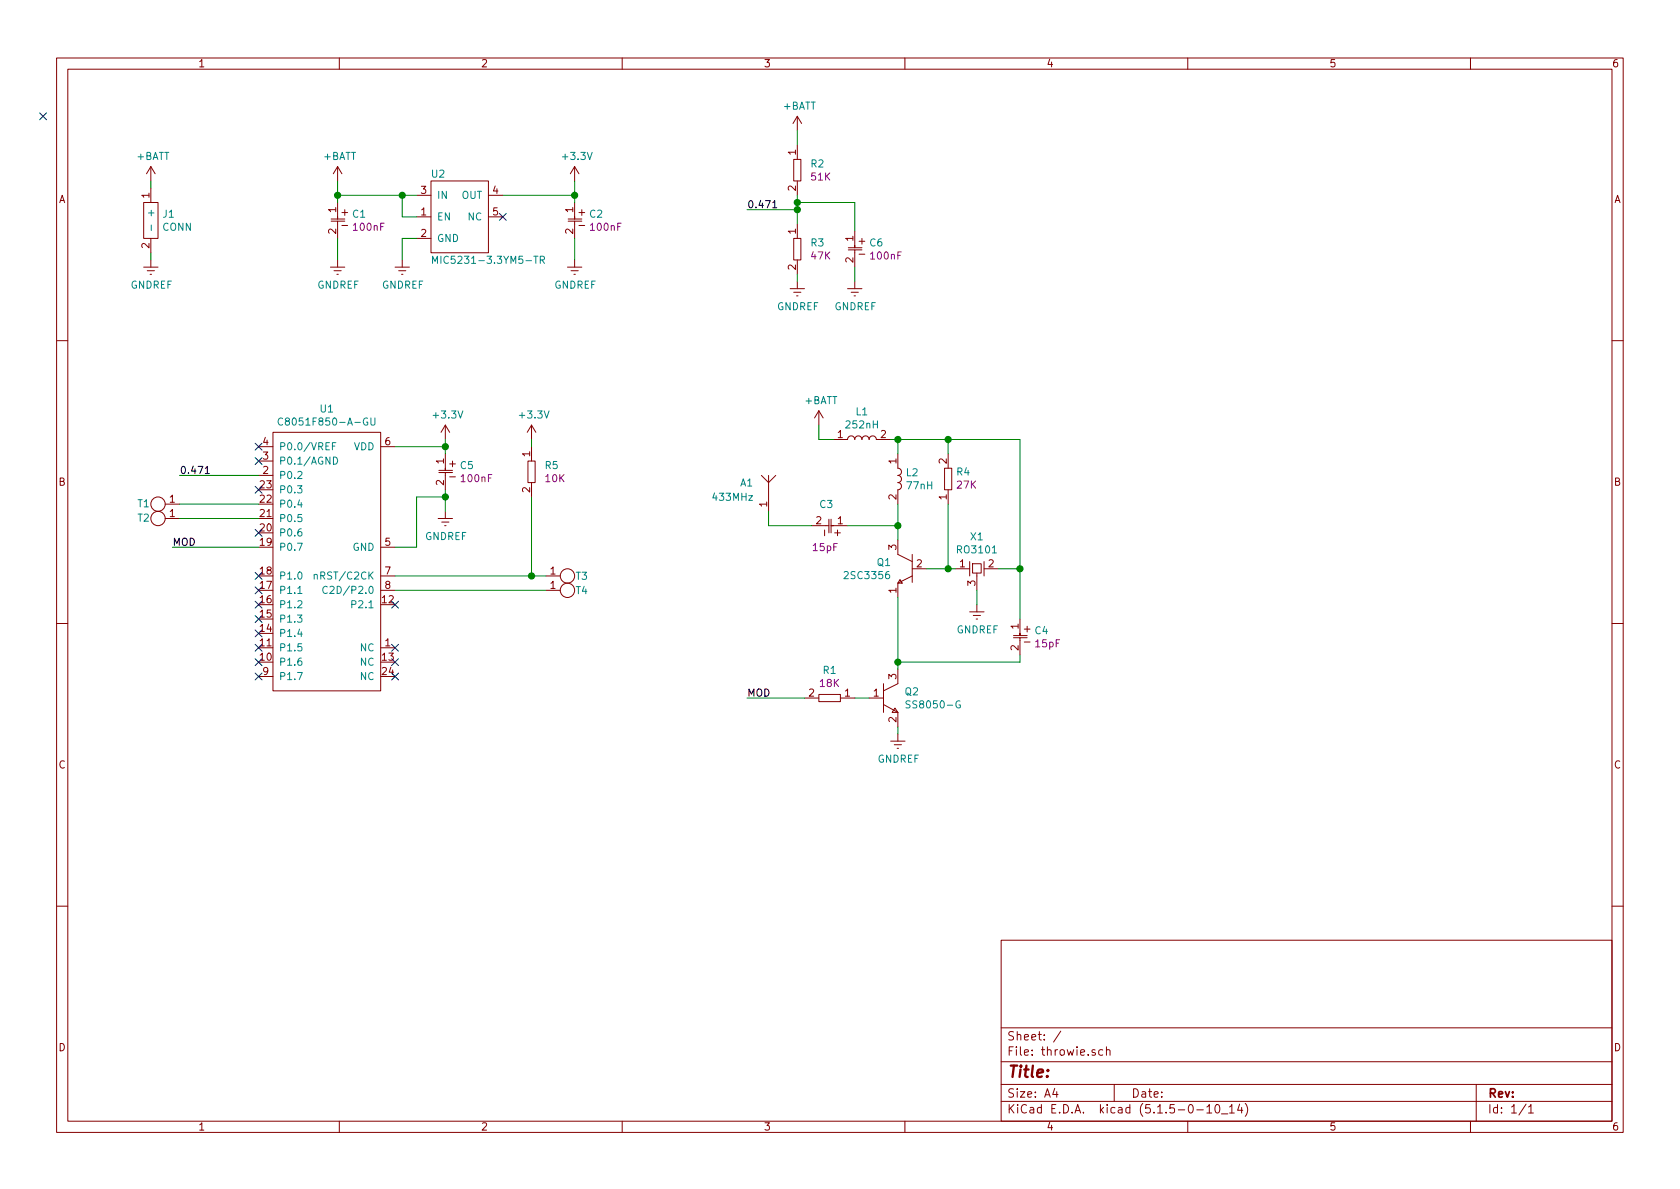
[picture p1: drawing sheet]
EESchema Schematic File Version 4
EELAYER 30 0
EELAYER END
$Descr A4 11693 8268
encoding utf-8
Sheet 1 1
Title ""
Date ""
Rev ""
Comp ""
Comment1 ""
Comment2 ""
Comment3 ""
Comment4 ""
$EndDescr
$Comp
L throwie:C8051F850-A-GU U1
U 1 1
P 1750 3000
F 0 "U1" H 2275 3165 50  0000 C CNN
F 1 "C8051F850-A-GU" H 2275 3074 50  0000 C CNN
F 2 "throwie:C8051F850-A-GU" H 1800 2900 50  0001 C CNN
F 3 "" H 1800 2900 50  0001 C CNN
	1    1750 3000
	1    0    0    -1  
$EndComp
$Comp
L throwie:RES_0603 R5
U 1 1
P 3700 3100
F 0 "R5" V 3829 3188 50  0000 L CNN
F 1 "RES_0603" V 3875 3188 50  0001 L CNN
F 2 "throwie:0603" H 3700 3100 50  0001 C CNN
F 3 "" H 3700 3100 50  0001 C CNN
F 4 "10K" V 3920 3188 50  0000 L CNN "Resistance"
	1    3700 3100
	0    1    1    0   
$EndComp
$Comp
L power:+3.3V #PWR0101
U 1 1
P 3100 3050
F 0 "#PWR0101" H 3100 2900 50  0001 C CNN
F 1 "+3.3V" H 3115 3223 50  0000 C CNN
F 2 "" H 3100 3050 50  0001 C CNN
F 3 "" H 3100 3050 50  0001 C CNN
	1    3100 3050
	1    0    0    -1  
$EndComp
$Comp
L power:GNDREF #PWR0102
U 1 1
P 3100 3550
F 0 "#PWR0102" H 3100 3300 50  0001 C CNN
F 1 "GNDREF" H 3105 3377 50  0000 C CNN
F 2 "" H 3100 3550 50  0001 C CNN
F 3 "" H 3100 3550 50  0001 C CNN
	1    3100 3550
	1    0    0    -1  
$EndComp
$Comp
L throwie:CAP_0603 C5
U 1 1
P 3100 3150
F 0 "C5" H 3198 3071 50  0000 L CNN
F 1 "CAP_0603" H 3198 3025 50  0001 L CNN
F 2 "throwie:0603" H 3100 3150 50  0001 C CNN
F 3 "" H 3100 3150 50  0001 C CNN
F 4 "100nF" H 3198 2980 50  0000 L CNN "Capacitance"
	1    3100 3150
	1    0    0    -1  
$EndComp
Wire Wire Line
	3100 3050 3100 3100
Wire Wire Line
	2750 3100 3100 3100
Connection ~ 3100 3100
Wire Wire Line
	3100 3100 3100 3150
NoConn ~ 2750 4200
NoConn ~ 2750 4500
NoConn ~ 2750 4600
NoConn ~ 2750 4700
$Comp
L power:+3.3V #PWR0103
U 1 1
P 3700 3050
F 0 "#PWR0103" H 3700 2900 50  0001 C CNN
F 1 "+3.3V" H 3715 3223 50  0000 C CNN
F 2 "" H 3700 3050 50  0001 C CNN
F 3 "" H 3700 3050 50  0001 C CNN
	1    3700 3050
	1    0    0    -1  
$EndComp
$Comp
L throwie:TestPoints T4
U 1 1
P 3800 4100
F 0 "T4" H 4050 4100 50  0000 C CNN
F 1 "TestPoints" H 3700 3850 50  0001 C CNN
F 2 "throwie:TestPoint" H 3800 4100 50  0001 C CNN
F 3 "" H 3800 4100 50  0001 C CNN
	1    3800 4100
	1    0    0    -1  
$EndComp
Wire Wire Line
	3100 3550 3100 3450
Wire Wire Line
	2750 3800 2900 3800
Wire Wire Line
	2900 3800 2900 3450
Wire Wire Line
	2900 3450 3100 3450
Connection ~ 3100 3450
Wire Wire Line
	3100 3450 3100 3400
Wire Wire Line
	3700 3100 3700 3050
Wire Wire Line
	3700 3450 3700 4000
Wire Wire Line
	2750 4000 3700 4000
$Comp
L throwie:TestPoints T3
U 1 1
P 3800 4000
F 0 "T3" H 4050 4000 50  0000 C CNN
F 1 "TestPoints" H 3700 3750 50  0001 C CNN
F 2 "throwie:TestPoint" H 3800 4000 50  0001 C CNN
F 3 "" H 3800 4000 50  0001 C CNN
	1    3800 4000
	1    0    0    -1  
$EndComp
Wire Wire Line
	3800 4000 3700 4000
Connection ~ 3700 4000
Wire Wire Line
	2750 4100 3800 4100
$Comp
L throwie:MIC5231-3.3YM5-TR U2
U 1 1
P 3000 1350
F 0 "U2" H 3050 1500 50  0000 C CNN
F 1 "MIC5231-3.3YM5-TR" H 3400 900 50  0000 C CNN
F 2 "throwie:MIC5231" H 3000 1350 50  0001 C CNN
F 3 "" H 3000 1350 50  0001 C CNN
	1    3000 1350
	1    0    0    -1  
$EndComp
$Comp
L throwie:CAP_0603 C1
U 1 1
P 2350 1400
F 0 "C1" H 2448 1321 50  0000 L CNN
F 1 "CAP_0603" H 2448 1275 50  0001 L CNN
F 2 "throwie:0603" H 2350 1400 50  0001 C CNN
F 3 "" H 2350 1400 50  0001 C CNN
F 4 "100nF" H 2448 1230 50  0000 L CNN "Capacitance"
	1    2350 1400
	1    0    0    -1  
$EndComp
$Comp
L throwie:CAP_0603 C2
U 1 1
P 4000 1400
F 0 "C2" H 4098 1321 50  0000 L CNN
F 1 "CAP_0603" H 4098 1275 50  0001 L CNN
F 2 "throwie:0603" H 4000 1400 50  0001 C CNN
F 3 "" H 4000 1400 50  0001 C CNN
F 4 "100nF" H 4098 1230 50  0000 L CNN "Capacitance"
	1    4000 1400
	1    0    0    -1  
$EndComp
$Comp
L power:GNDREF #PWR0104
U 1 1
P 2350 1800
F 0 "#PWR0104" H 2350 1550 50  0001 C CNN
F 1 "GNDREF" H 2355 1627 50  0000 C CNN
F 2 "" H 2350 1800 50  0001 C CNN
F 3 "" H 2350 1800 50  0001 C CNN
	1    2350 1800
	1    0    0    -1  
$EndComp
NoConn ~ 3500 1500
$Comp
L power:GNDREF #PWR0105
U 1 1
P 2800 1800
F 0 "#PWR0105" H 2800 1550 50  0001 C CNN
F 1 "GNDREF" H 2805 1627 50  0000 C CNN
F 2 "" H 2800 1800 50  0001 C CNN
F 3 "" H 2800 1800 50  0001 C CNN
	1    2800 1800
	1    0    0    -1  
$EndComp
Wire Wire Line
	2900 1650 2800 1650
Wire Wire Line
	2800 1650 2800 1800
Wire Wire Line
	2350 1800 2350 1650
Wire Wire Line
	2900 1350 2800 1350
Wire Wire Line
	2350 1350 2350 1400
Wire Wire Line
	2900 1500 2800 1500
Wire Wire Line
	2800 1500 2800 1350
Connection ~ 2800 1350
Wire Wire Line
	2800 1350 2350 1350
$Comp
L power:GNDREF #PWR0106
U 1 1
P 4000 1800
F 0 "#PWR0106" H 4000 1550 50  0001 C CNN
F 1 "GNDREF" H 4005 1627 50  0000 C CNN
F 2 "" H 4000 1800 50  0001 C CNN
F 3 "" H 4000 1800 50  0001 C CNN
	1    4000 1800
	1    0    0    -1  
$EndComp
Wire Wire Line
	3500 1350 4000 1350
Wire Wire Line
	4000 1350 4000 1400
Wire Wire Line
	4000 1800 4000 1650
$Comp
L power:+3.3V #PWR0107
U 1 1
P 4000 1250
F 0 "#PWR0107" H 4000 1100 50  0001 C CNN
F 1 "+3.3V" H 4015 1423 50  0000 C CNN
F 2 "" H 4000 1250 50  0001 C CNN
F 3 "" H 4000 1250 50  0001 C CNN
	1    4000 1250
	1    0    0    -1  
$EndComp
Wire Wire Line
	4000 1250 4000 1350
Connection ~ 4000 1350
$Comp
L power:+BATT #PWR0108
U 1 1
P 2350 1250
F 0 "#PWR0108" H 2350 1100 50  0001 C CNN
F 1 "+BATT" H 2365 1423 50  0000 C CNN
F 2 "" H 2350 1250 50  0001 C CNN
F 3 "" H 2350 1250 50  0001 C CNN
	1    2350 1250
	1    0    0    -1  
$EndComp
Wire Wire Line
	2350 1250 2350 1350
Connection ~ 2350 1350
$Comp
L throwie:RES_0603 R2
U 1 1
P 5550 1000
F 0 "R2" V 5679 1088 50  0000 L CNN
F 1 "RES_0603" V 5725 1088 50  0001 L CNN
F 2 "throwie:0603" H 5550 1000 50  0001 C CNN
F 3 "" H 5550 1000 50  0001 C CNN
F 4 "51K" V 5770 1088 50  0000 L CNN "Resistance"
	1    5550 1000
	0    1    1    0   
$EndComp
$Comp
L throwie:RES_0603 R3
U 1 1
P 5550 1550
F 0 "R3" V 5679 1638 50  0000 L CNN
F 1 "RES_0603" V 5725 1638 50  0001 L CNN
F 2 "throwie:0603" H 5550 1550 50  0001 C CNN
F 3 "" H 5550 1550 50  0001 C CNN
F 4 "47K" V 5770 1638 50  0000 L CNN "Resistance"
	1    5550 1550
	0    1    1    0   
$EndComp
$Comp
L power:GNDREF #PWR0109
U 1 1
P 5550 1950
F 0 "#PWR0109" H 5550 1700 50  0001 C CNN
F 1 "GNDREF" H 5555 1777 50  0000 C CNN
F 2 "" H 5550 1950 50  0001 C CNN
F 3 "" H 5550 1950 50  0001 C CNN
	1    5550 1950
	1    0    0    -1  
$EndComp
$Comp
L power:+BATT #PWR0110
U 1 1
P 5550 900
F 0 "#PWR0110" H 5550 750 50  0001 C CNN
F 1 "+BATT" H 5565 1073 50  0000 C CNN
F 2 "" H 5550 900 50  0001 C CNN
F 3 "" H 5550 900 50  0001 C CNN
	1    5550 900 
	1    0    0    -1  
$EndComp
Wire Wire Line
	5550 1000 5550 900 
Wire Wire Line
	5550 1550 5550 1450
Wire Wire Line
	5550 1950 5550 1900
$Comp
L throwie:TestPoints T1
U 1 1
P 1250 3500
F 0 "T1" H 1500 3500 50  0000 C CNN
F 1 "TestPoints" H 1150 3250 50  0001 C CNN
F 2 "throwie:TestPoint" H 1250 3500 50  0001 C CNN
F 3 "" H 1250 3500 50  0001 C CNN
	1    1250 3500
	-1   0    0    1   
$EndComp
$Comp
L throwie:TestPoints T2
U 1 1
P 1250 3600
F 0 "T2" H 1500 3600 50  0000 C CNN
F 1 "TestPoints" H 1150 3350 50  0001 C CNN
F 2 "throwie:TestPoint" H 1250 3600 50  0001 C CNN
F 3 "" H 1250 3600 50  0001 C CNN
	1    1250 3600
	-1   0    0    1   
$EndComp
Wire Wire Line
	1800 3500 1250 3500
Wire Wire Line
	1250 3600 1800 3600
$Comp
L throwie:RES_0603 R1
U 1 1
P 5950 4850
F 0 "R1" H 6125 4660 50  0000 C CNN
F 1 "RES_0603" V 6125 4938 50  0001 L CNN
F 2 "throwie:0603" H 5950 4850 50  0001 C CNN
F 3 "" H 5950 4850 50  0001 C CNN
F 4 "18K" H 6125 4751 50  0000 C CNN "Resistance"
	1    5950 4850
	-1   0    0    1   
$EndComp
$Comp
L power:GNDREF #PWR0111
U 1 1
P 6250 5100
F 0 "#PWR0111" H 6250 4850 50  0001 C CNN
F 1 "GNDREF" H 6255 4927 50  0000 C CNN
F 2 "" H 6250 5100 50  0001 C CNN
F 3 "" H 6250 5100 50  0001 C CNN
	1    6250 5100
	1    0    0    -1  
$EndComp
$Comp
L throwie:SS8050-G Q2
U 1 1
P 6150 4850
F 0 "Q2" H 6294 4896 50  0000 L CNN
F 1 "SS8050-G" H 6294 4805 50  0000 L CNN
F 2 "throwie:SS8050-G" H 6150 4850 50  0001 C CNN
F 3 "" H 6150 4850 50  0001 C CNN
	1    6150 4850
	1    0    0    -1  
$EndComp
$Comp
L throwie:CAP_0603 C4
U 1 1
P 7100 4300
F 0 "C4" H 7198 4221 50  0000 L CNN
F 1 "CAP_0603" H 7198 4175 50  0001 L CNN
F 2 "throwie:0603" H 7100 4300 50  0001 C CNN
F 3 "" H 7100 4300 50  0001 C CNN
F 4 "15pF" H 7198 4130 50  0000 L CNN "Capacitance"
	1    7100 4300
	1    0    0    -1  
$EndComp
$Comp
L throwie:2SC3356 Q1
U 1 1
P 6250 3950
F 0 "Q1" H 6294 3996 50  0000 L CNN
F 1 "2SC3356" H 6294 3905 50  0000 L CNN
F 2 "throwie:2SC3356" H 6250 3950 50  0001 C CNN
F 3 "" H 6250 3950 50  0001 C CNN
	1    6250 3950
	-1   0    0    -1  
$EndComp
$Comp
L throwie:CAP_0603 C3
U 1 1
P 5900 3650
F 0 "C3" V 5750 3450 50  0000 L CNN
F 1 "CAP_0603" H 5998 3525 50  0001 L CNN
F 2 "throwie:0603" H 5900 3650 50  0001 C CNN
F 3 "" H 5900 3650 50  0001 C CNN
F 4 "15pF" V 6050 3400 50  0000 L CNN "Capacitance"
	1    5900 3650
	0    1    1    0   
$EndComp
$Comp
L throwie:RES_0603 R4
U 1 1
P 6600 3500
F 0 "R4" V 6821 3447 50  0000 R CNN
F 1 "RES_0603" V 6775 3588 50  0001 L CNN
F 2 "throwie:0603" H 6600 3500 50  0001 C CNN
F 3 "" H 6600 3500 50  0001 C CNN
F 4 "27K" V 6730 3447 50  0000 R CNN "Resistance"
	1    6600 3500
	0    -1   -1   0   
$EndComp
$Comp
L throwie:433MHz A1
U 1 1
P 5350 3550
F 0 "A1" H 5150 3750 50  0000 L CNN
F 1 "433MHz" H 4950 3650 50  0000 L CNN
F 2 "throwie:433MHz" H 5350 3550 50  0001 C CNN
F 3 "" H 5350 3550 50  0001 C CNN
	1    5350 3550
	1    0    0    -1  
$EndComp
$Comp
L throwie:RF L2
U 1 1
P 6250 3150
F 0 "L2" H 6303 3021 50  0000 L CNN
F 1 "77nH" H 6303 2930 50  0000 L CNN
F 2 "throwie:77nH" H 6250 3150 50  0001 C CNN
F 3 "" H 6250 3150 50  0001 C CNN
	1    6250 3150
	1    0    0    -1  
$EndComp
Wire Wire Line
	6250 3150 6250 3050
$Comp
L power:+BATT #PWR0112
U 1 1
P 5700 2950
F 0 "#PWR0112" H 5700 2800 50  0001 C CNN
F 1 "+BATT" H 5715 3123 50  0000 C CNN
F 2 "" H 5700 2950 50  0001 C CNN
F 3 "" H 5700 2950 50  0001 C CNN
	1    5700 2950
	1    0    0    -1  
$EndComp
$Comp
L throwie:PWR L1
U 1 1
P 5800 3050
F 0 "L1" V 5990 2850 50  0000 C CNN
F 1 "252nH" V 5899 2850 50  0000 C CNN
F 2 "throwie:252nH" H 5800 3050 50  0001 C CNN
F 3 "" H 5800 3050 50  0001 C CNN
	1    5800 3050
	0    -1   -1   0   
$EndComp
Wire Wire Line
	6250 3500 6250 3650
Wire Wire Line
	5900 3650 6250 3650
Connection ~ 6250 3650
Wire Wire Line
	6250 3650 6250 3750
Wire Wire Line
	5650 3650 5350 3650
Wire Wire Line
	5350 3650 5350 3550
Wire Wire Line
	6200 3050 6250 3050
Connection ~ 6250 3050
Wire Wire Line
	5800 3050 5700 3050
Wire Wire Line
	5700 3050 5700 2950
Wire Wire Line
	6450 3950 6600 3950
Wire Wire Line
	6600 3500 6600 3950
Wire Wire Line
	6600 3150 6600 3050
Wire Wire Line
	6650 3950 6600 3950
Connection ~ 6600 3950
Wire Wire Line
	6250 3050 6600 3050
Connection ~ 6600 3050
Text Label 1200 3800 0    50   ~ 0
MOD
Text Label 1250 3300 0    50   ~ 0
0.471
Text Label 5200 4850 0    50   ~ 0
MOD
Wire Wire Line
	5550 1450 5200 1450
Connection ~ 5550 1450
Wire Wire Line
	5550 1450 5550 1400
Text Label 5200 1450 0    50   ~ 0
0.471
NoConn ~ 1800 3700
NoConn ~ 1800 3200
NoConn ~ 1800 3100
NoConn ~ 1800 4000
NoConn ~ 1800 4100
NoConn ~ 1800 4200
NoConn ~ 1800 4300
NoConn ~ 1800 4500
NoConn ~ 1800 4600
NoConn ~ 1800 4700
NoConn ~ -300 200 
$Comp
L throwie:CONN J1
U 1 1
P 1050 1300
F 0 "J1" H 1128 1121 50  0000 L CNN
F 1 "CONN" H 1128 1030 50  0000 L CNN
F 2 "throwie:CONN" H 1050 1300 50  0001 C CNN
F 3 "" H 1050 1300 50  0001 C CNN
	1    1050 1300
	1    0    0    -1  
$EndComp
$Comp
L power:+BATT #PWR0113
U 1 1
P 1050 1250
F 0 "#PWR0113" H 1050 1100 50  0001 C CNN
F 1 "+BATT" H 1065 1423 50  0000 C CNN
F 2 "" H 1050 1250 50  0001 C CNN
F 3 "" H 1050 1250 50  0001 C CNN
	1    1050 1250
	1    0    0    -1  
$EndComp
$Comp
L power:GNDREF #PWR0114
U 1 1
P 1050 1800
F 0 "#PWR0114" H 1050 1550 50  0001 C CNN
F 1 "GNDREF" H 1055 1627 50  0000 C CNN
F 2 "" H 1050 1800 50  0001 C CNN
F 3 "" H 1050 1800 50  0001 C CNN
	1    1050 1800
	1    0    0    -1  
$EndComp
Wire Wire Line
	1050 1300 1050 1250
Wire Wire Line
	1050 1800 1050 1750
Wire Wire Line
	1800 3800 1200 3800
$Comp
L throwie:CAP_0603 C6
U 1 1
P 5950 1600
F 0 "C6" H 6048 1521 50  0000 L CNN
F 1 "CAP_0603" H 6048 1475 50  0001 L CNN
F 2 "throwie:0603" H 5950 1600 50  0001 C CNN
F 3 "" H 5950 1600 50  0001 C CNN
F 4 "100nF" H 6048 1430 50  0000 L CNN "Capacitance"
	1    5950 1600
	1    0    0    -1  
$EndComp
$Comp
L power:GNDREF #PWR0115
U 1 1
P 5950 1950
F 0 "#PWR0115" H 5950 1700 50  0001 C CNN
F 1 "GNDREF" H 5955 1777 50  0000 C CNN
F 2 "" H 5950 1950 50  0001 C CNN
F 3 "" H 5950 1950 50  0001 C CNN
	1    5950 1950
	1    0    0    -1  
$EndComp
Wire Wire Line
	5950 1950 5950 1850
Wire Wire Line
	5550 1400 5950 1400
Wire Wire Line
	5950 1400 5950 1600
Connection ~ 5550 1400
Wire Wire Line
	5550 1400 5550 1350
$Comp
L throwie:RO3101 X1
U 1 1
P 6800 3950
F 0 "X1" H 6800 4175 50  0000 C CNN
F 1 "RO3101" H 6800 4084 50  0000 C CNN
F 2 "throwie:R03101" H 6800 3950 50  0001 C CNN
F 3 "" H 6800 3950 50  0001 C CNN
	1    6800 3950
	1    0    0    -1  
$EndComp
$Comp
L power:GNDREF #PWR?
U 1 1
P 6800 4200
F 0 "#PWR?" H 6800 3950 50  0001 C CNN
F 1 "GNDREF" H 6805 4027 50  0000 C CNN
F 2 "" H 6800 4200 50  0001 C CNN
F 3 "" H 6800 4200 50  0001 C CNN
	1    6800 4200
	1    0    0    -1  
$EndComp
Wire Wire Line
	5600 4850 5200 4850
Wire Wire Line
	6050 4850 5950 4850
Wire Wire Line
	6250 5100 6250 5050
Wire Wire Line
	6250 4150 6250 4600
Wire Wire Line
	7100 4550 7100 4600
Wire Wire Line
	7100 4600 6250 4600
Connection ~ 6250 4600
Wire Wire Line
	6250 4600 6250 4650
Wire Wire Line
	6800 4200 6800 4100
Wire Wire Line
	7100 4300 7100 3950
Wire Wire Line
	6950 3950 7100 3950
Wire Wire Line
	7100 3050 7100 3950
Wire Wire Line
	6600 3050 7100 3050
Connection ~ 7100 3950
NoConn ~ 1800 3400
Wire Wire Line
	1800 3300 1250 3300
NoConn ~ 1800 4400
$EndSCHEMATC
